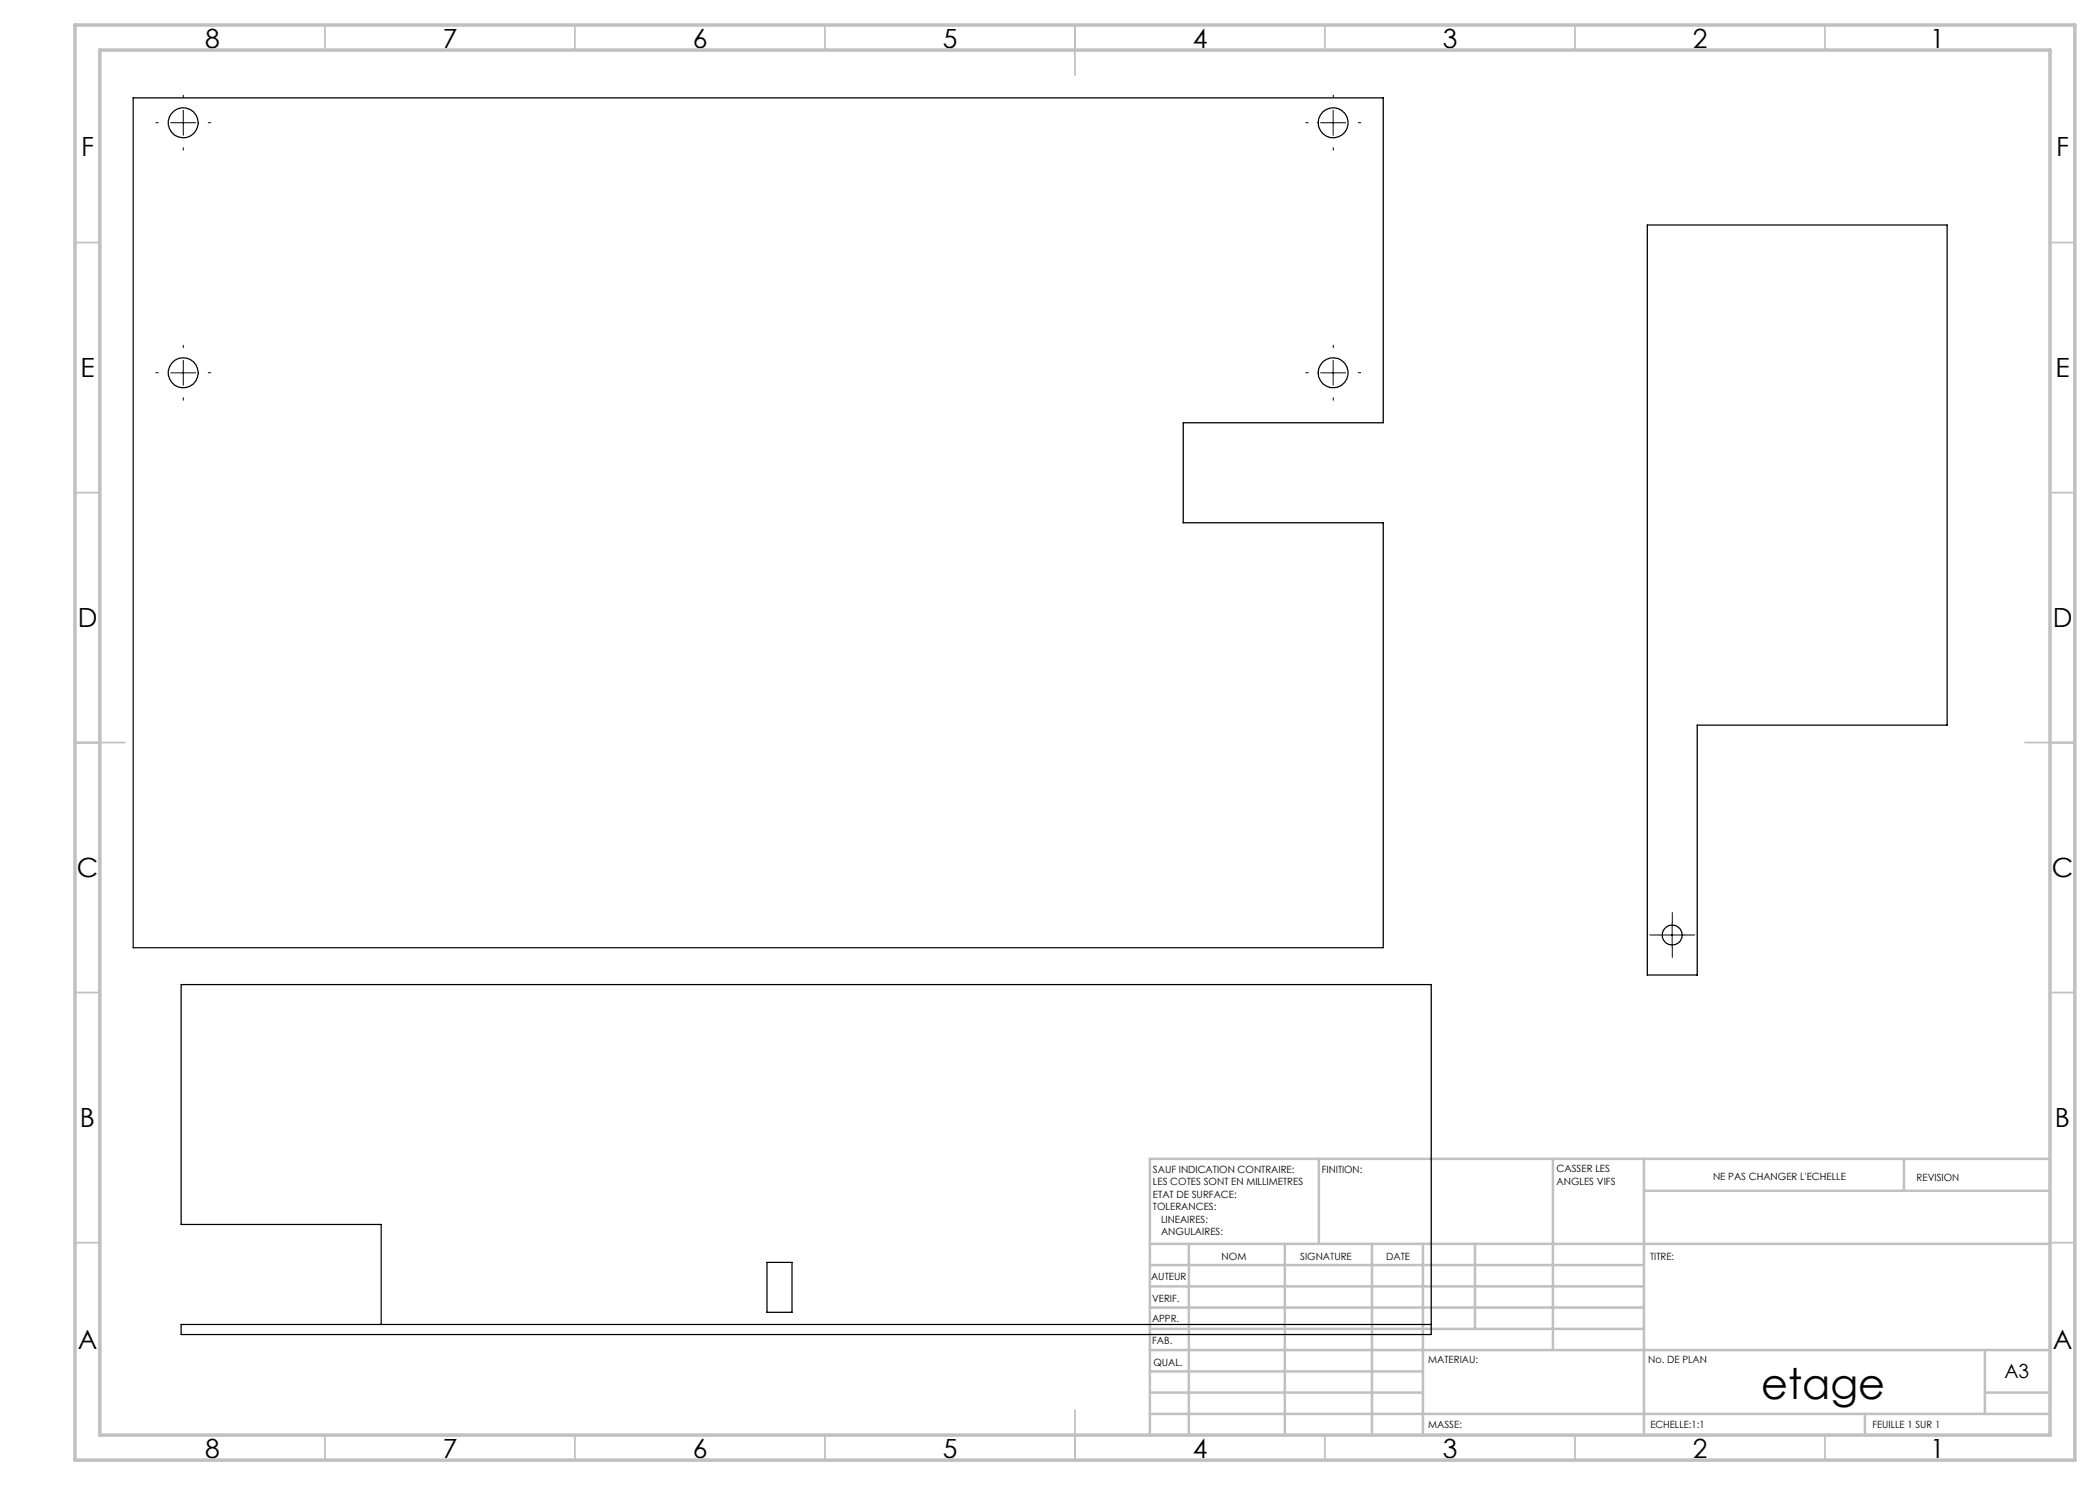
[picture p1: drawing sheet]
<svg xmlns="http://www.w3.org/2000/svg" width="420mm" height="297mm" viewBox="0 0 420 297" stroke-linecap="round" stroke-linejoin="round" font-family="sans-serif">
<g fill="none" stroke="#000" stroke-width=".2" stroke-dasharray="30.5 1.3 1.3 1.3">
<path d="M36.7 19.5v-.5M266.7 19.5v-.5M31.7 24.5h-.5M36.7 29.5v.5M41.7 24.5h.5M261.7 24.5h-.5M266.7 29.5v.5M271.7 24.5h.5M31.7 74.5h-.5M36.7 69.5v-.5M36.7 79.5v.5M41.7 74.5h.5"/>
<path d="M261.7 74.5h-.5M266.7 69.5v-.5M266.7 79.5v.5M271.7 74.5h.5M332 187h-2M334.5 184.5v-2M334.5 189.5v2M337 187h2"/>
</g>
<path d="M34.1 24.5h5M36.7 22v5.1M264.1 24.5h5M266.6 22v5.1M34.1 74.6h5M36.7 72.1v4.9M264.1 74.6h5M266.6 72.1v4.9M331.9 187h5M334.4 184.5v5" fill="none" stroke="#000" stroke-width=".2"/>
<g fill="none" stroke="#c0c0c0" stroke-width=".35">
<path d="M65 5v5M115 5v5M165 5v5M215 5v10M265 5v5M315 5v5M365 5v5M15 48.5h5M410 48.5h5M15 98.5h5M410 98.5h5M15 148.5h10"/>
<path d="M405 148.5h10M15 198.5h5M410 198.5h5M15 248.5h5M410 248.5h5M65 287v5M115 287v5M165 287v5M215 282v10M265 287v5M315 287v5M365 287v5"/>
</g>
<g fill="none" stroke="#c0c0c0" stroke-width=".5">
<path d="M263.8 231.8v17M310.6 231.8v38.2M328.8 231.8v55.2M328.8 238.2h81.2M380.8 231.8v6.4M410 231.8h-180v55.2M230 248.8h180M230 257.3h98.8M230 253h98.8M237.8 248.8v38.2M257 248.8v38.2M274.4 248.8v38.2"/>
<path d="M284.6 248.8v38.2M295 248.8v17M230 265.8h98.8M230 261.5h98.8M230 278.5h54.6M230 274.3h54.6M230 270h180M397 278.5h13M397 270v12.8M230 282.8h180M373 282.8v4.2"/>
</g>
<path d="M15 5h400v287h-400zM20 10h390v277h-390z" fill="none" stroke="#c0c0c0" stroke-width=".7"/>
<g fill="none" stroke="#000" stroke-width=".25">
<path d="M26.6 19.6h250v65h-40v20h40v84.9h-250zM329.5 45h59.9v100h-50v50h-9.9zM153.4 252.5h5v10h-5zM76.2 264.9v-20h-40v-48h250v70h-250v-2h250"/>
<circle cx="36.6" cy="24.6" r="3"/>
<circle cx="266.6" cy="24.6" r="2.99"/>
<circle cx="36.6" cy="74.6" r="3"/>
<circle cx="266.6" cy="74.6" r="3"/>
<circle cx="334.4" cy="187" r="2.01"/>
</g>
<text font-size="8.5" x="352.2" y="279.7">etage</text>
<g font-size="5.3">
<text x="41" y="9.5">8</text>
<text x="88.5" y="9.5">7</text>
<text x="138.5" y="9.5">6</text>
<text x="188.5" y="9.5">5</text>
<text x="238.5" y="9.5">4</text>
<text x="288.5" y="9.5">3</text>
<text x="338.5" y="9.5">2</text>
<text x="386" y="9.5">1</text>
<text x="16.2" y="31.2">F</text>
<text x="411.2" y="31.2">F</text>
<text x="16.1" y="75.5">E</text>
<text x="411.1" y="75.5">E</text>
<text x="15.5" y="125.5">D</text>
<text x="410.5" y="125.5">D</text>
<text x="15.4" y="175.5">C</text>
<text x="410.4" y="175.5">C</text>
<text x="16" y="225.5">B</text>
<text x="411" y="225.5">B</text>
<text x="15.5" y="269.7">A</text>
<text x="410.5" y="269.7">A</text>
<text x="41" y="291.5">8</text>
<text x="88.5" y="291.5">7</text>
<text x="138.5" y="291.5">6</text>
<text x="188.5" y="291.5">5</text>
<text x="238.5" y="291.5">4</text>
<text x="288.5" y="291.5">3</text>
<text x="338.5" y="291.5">2</text>
<text x="386" y="291.5">1</text>
</g>
<text font-size="3.9" x="400.9" y="275.5">A3</text>
<g font-size="2">
<text x="230.6" y="234.6">SAUF INDICATION CONTRAIRE:</text>
<text x="230.6" y="237.1">LES COTES SONT EN MILLIMETRES</text>
<text x="230.6" y="239.6">ETAT DE SURFACE:</text>
<text x="264.4" y="234.6">FINITION:</text>
<text x="311.3" y="234.5">CASSER LES</text>
<text x="311.3" y="237">ANGLES VIFS</text>
<text x="342.6" y="236">NE PAS CHANGER L'ECHELLE</text>
<text x="383.3" y="236.2">REVISION</text>
<text x="230.6" y="242.1">TOLERANCES:</text>
<text x="232.2" y="244.6">LINEAIRES:</text>
<text x="232.2" y="247.1">ANGULAIRES:</text>
<text x="244.3" y="252">NOM</text>
<text x="260" y="251.9">SIGNATURE</text>
<text x="277.2" y="251.9">DATE</text>
<text x="330" y="251.9">TITRE:</text>
<text x="230.2" y="256.1">AUTEUR</text>
<text x="230.4" y="260.3">VERIF.</text>
<text x="230.4" y="264.4">APPR.</text>
<text x="230.5" y="268.8">FAB.</text>
<text x="230.7" y="273.1">QUAL.</text>
<text x="285.7" y="272.5">MATERIAU:</text>
<text x="329.6" y="272.5">No. DE PLAN</text>
<text x="285.6" y="285.5">MASSE:</text>
<text x="330.1" y="285.6">ECHELLE:1:1</text>
<text x="374.5" y="285.6">FEUILLE 1 SUR 1</text>
</g>
</svg>
